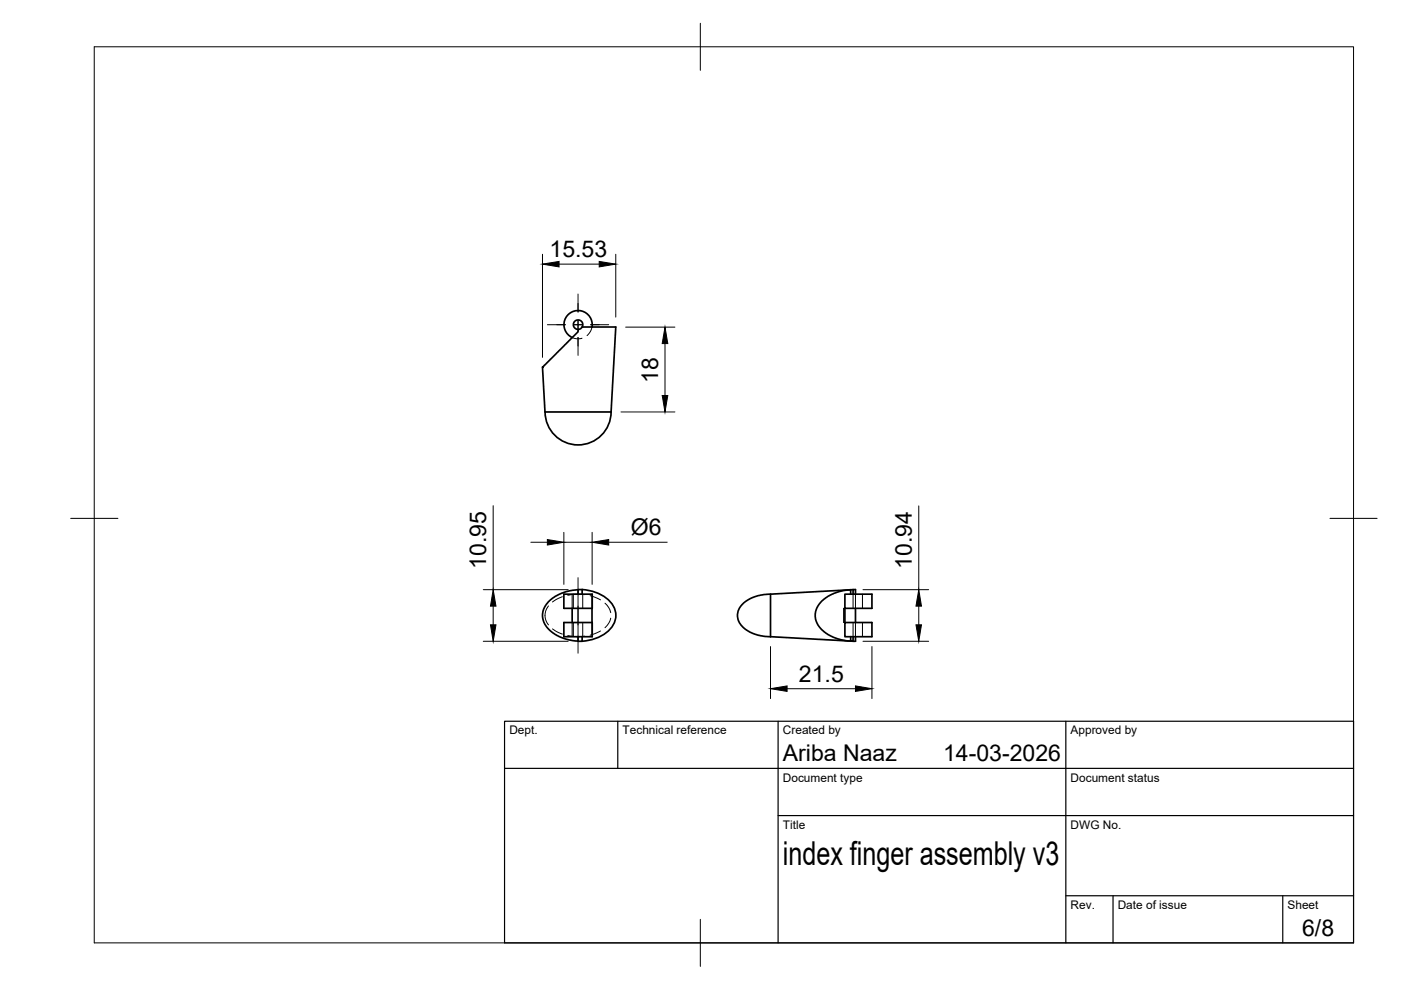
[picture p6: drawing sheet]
<svg xmlns="http://www.w3.org/2000/svg" width="297mm" height="210mm" viewBox="0 0 297 210" stroke-linecap="round" stroke-linejoin="round" font-family="sans-serif">
<!-- layer: Hidden -->
<g fill="none" stroke="#000" stroke-width=".21">
<path d="M121.3 71.6a2.92 2.92 0 0 0 2.1 .1M125.5 69.3a3.1 3.1 0 0 1-1 1.9M116.3 128.5a3.1 3.1 0 0 0 0 4M117.1 133.3l2.1 1.1M119.2 126.5l-2.1 1.1M120.4 134.8l1.4 .2 2.2-.1M121.3 126v3M121.3 132v3M121.6 126v3M121.6 132v3M123.5 126v3M123.5 132v3"/>
<path d="M124 126.1l-2.2-.1-1.4 .2M125.1 126.3l2.2 .9M125.5 126v3M125.5 132v3M127.3 133.8l-2.2 .9M128.3 127.9l.8 .9 .4 1.1M129.5 131.1l-.4 1.1-.8 .9M179.1 129h-.2v3h.2M180.9 126v3M180.9 132v3M181.4 126v3M181.4 132v3"/>
<path d="M182.9 126v3M182.9 132v3"/>
</g>
<!-- layer: Visible -->
<g fill="none" stroke="#000" stroke-width=".36">
<path d="M123.4 69.3h7.2l-1 18M123.4 69.3l-.5 .5h-.3v.6l-7.6 7.5 .5 9.4M123.4 69.3a1.01 1.01 0 0 0-.5-1.4 1.01 1.01 0 0 0-1.3 .8 1.01 1.01 0 0 0 1 1.1M125.5 69.3a3 3 0 0 0-2.2-3.4 3 3 0 0 0-3.6 1.9 3 3 0 0 0 1.6 3.8M115.5 87.3h14.1M115.6 87.3a7 7 0 0 0 7 7 7 7 0 0 0 7-7M119.5 126h6.1v3h-6.1zM119.5 132h6.1v3h-6.1zM121.3 129v3M122.6 125l-2.9 .6-2.5 1.2-1 .8-.6 .9-.5 1-.1 .8 .1 .9 .4 1.2 .9 1.1 .9 .7 1.1 .7 1.4 .5 2.8 .5M122.6 135v1h.8M123.4 125h-.8v1"/>
<path d="M123.4 125v1M123.4 135v1M123.4 125a7.9 7.9 0 0 1 6.8 3.9 4.6 4.6 0 0 1-2.5 5.8 10.1 10.1 0 0 1-4.3 1.3M125.5 129v3M163.4 126v9M179.1 126h5.8v3h-5.8zM179.1 132h5.8v3h-5.8zM179.1 129v3M180.4 135v.9l.5 .1v-1M180.4 126v-1h-.2l-2.3 .4-2.3 1-1 .7-.9 1-.5 .9-.4 1.1 .1 1.1 .5 1.2 1.4 1.6 1.1 .7 1.4 .6 1.6 .5 1.5 .1-17-.9M180.9 126v-1h.5v1M180.9 125l-18.7 1-2.1 .5-1.8 .9-1.2 1.1-.6 1.1-.1 1.2 .6 1.5 1.1 1.1 1.7 1 1.5 .4 2.1 .2"/>
<path d="M181.4 135v1h-.5M181.4 129v3"/>
</g>
<!-- layer: BORDER -->
<path d="M20 9.9h267v190h-267zM148.5 4.9v10M15 109.9h10M282 109.9h10M148.5 194.9v10" fill="none" stroke="#000" stroke-width=".21"/>
<!-- layer: TITLEBLOCK -->
<path d="M107 152.9h180v47h-180zM131 152.9v10M165 152.9v47M226 152.9v47M107 162.9h180M165 172.9h122M226 189.9h61M236 189.9v10M272 189.9v10" fill="none" stroke="#000" stroke-width=".25"/>
<!-- layer: Smart Centers -->
<path d="M116.1 68.8h3.8M121.7 68.8h1.7M122.6 62.3v3.9M122.6 68v1.7M122.6 71.5v3.8M125.2 68.8h3.9M122.6 122.5v16" fill="none" stroke="#000" stroke-width=".21"/>
<!-- layer: FD_Dimensions -->
<g fill="none" stroke="#000" stroke-width=".21">
<path d="M115 53.9v21.9M118.5 56h8.5M130.6 53.9v13.3M132.7 69.4h10.4M141 72.8v11.1M131.7 87.3h11.4M104.6 107.2v17.8M112.5 115h3.6M119.5 112.9v11M119.5 115h6M125.5 112.9v11M129.1 115h12.4"/>
<path d="M194.8 107.3v17.7M102.5 136h18M102.5 125h18M104.6 128.5v4M163.4 137.1v11M183 136h13.9M183 125h13.9M184.9 137.1v11M194.8 128.5v4M166.9 146h14.5"/>
</g>
<path d="M115 56l3.5-.6v1.2zM127 55.4l3.6 .6-3.6 .6zM141 69.4l.6 3.4h-1.2zM140.4 83.9h1.2l-.6 3.4zM116.1 114.4l3.4 .6-3.4 .6zM125.5 115l3.6-.6v1.2zM104 132.5h1.2l-.6 3.5zM104.6 125l.6 3.5h-1.2zM194.2 132.5h1.2l-.6 3.5zM194.8 125l.6 3.5h-1.2zM163.4 146l3.5-.6v1.2zM181.4 145.4l3.5 .6-3.5 .6z" fill="#000" stroke="#000" stroke-width=".21"/>
<text font-size="7" x="166" y="183.4">index finger assembly v3</text>
<g font-size="4.9">
<text x="116.5" y="54.5">15.53</text>
<text x="139.5" y="81.2" transform="rotate(-90 139.5 81.2)">18</text>
<text x="133.8" y="113.4">Ø6</text>
<text x="103.1" y="120.6" transform="rotate(-90 103.1 120.6)">10.95</text>
<text x="193.3" y="120.7" transform="rotate(-90 193.3 120.7)">10.94</text>
<text x="169.4" y="144.6">21.5</text>
<text x="166" y="161.4">Ariba Naaz</text>
<text x="200" y="161.4">14-03-2026</text>
<text x="276.1" y="198.6">6/8</text>
</g>
<g font-size="2.5">
<text x="108" y="155.7">Dept.</text>
<text x="132" y="155.7">Technical reference</text>
<text x="166" y="155.7">Created by</text>
<text x="227" y="155.7">Approved by</text>
<text x="166" y="165.7">Document type</text>
<text x="227" y="165.7">Document status</text>
<text x="166" y="175.7">Title</text>
<text x="227" y="175.7">DWG No.</text>
<text x="227" y="192.7">Rev.</text>
<text x="237" y="192.7">Date of issue</text>
<text x="273" y="192.7">Sheet</text>
</g>
</svg>
